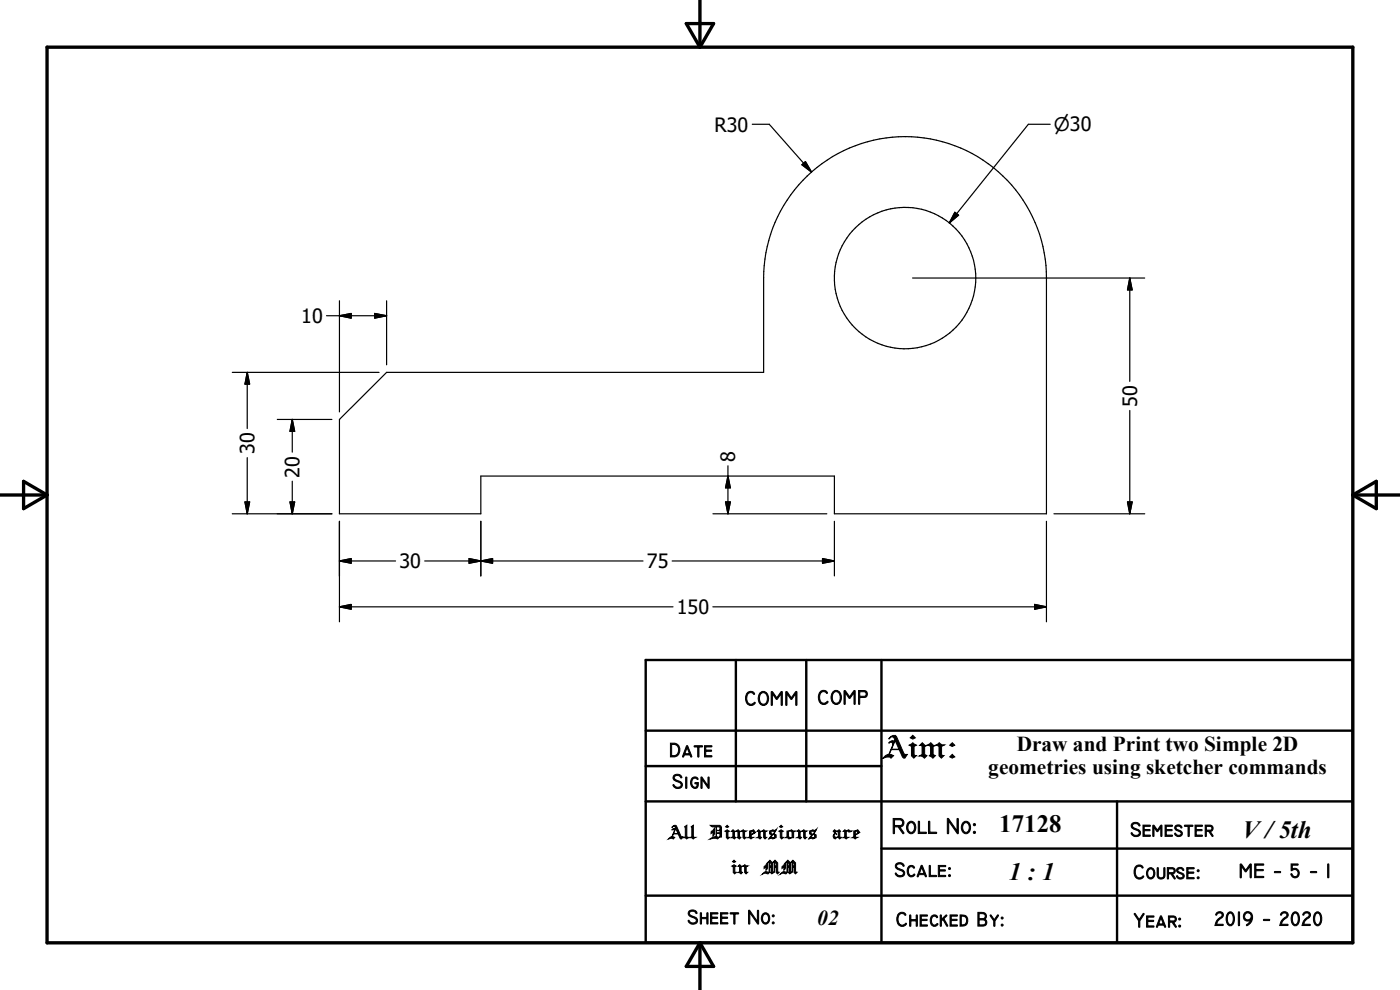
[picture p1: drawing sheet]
<svg xmlns="http://www.w3.org/2000/svg" width="297mm" height="210mm" viewBox="0 0 297 210" stroke-linecap="round" stroke-linejoin="round" font-family="sans-serif">
<path d="M10 10h277v190h-277zM145.6 5h5.8l-2.9 5zM148.5 0v10M0 105h10M5 102.1l5 2.9-5 2.9zM287 105h10M287 105l5-2.9v5.8zM148.5 200v10M148.5 200l2.9 5h-5.8z" fill="none" stroke="#000" stroke-width=".71"/>
<path d="M137 155h150M137 140h150v60h-150zM156.1 140v30M171 140v30M187 140v60M137 162.5h50M137 170h150M237 170v30M137 190h150M187 180h100" fill="none" stroke="#000" stroke-width=".51"/>
<g fill="none" stroke="#000" stroke-width=".25">
<path d="M159.6 26.4h3.6l9 10.1M170.1 35l.8-.7 1.3 2.2zM222.8 26.4h-4.6l-16.8 20.9M193.6 59h49.3M202.6 45l.8 .6-2 1.7zM239.7 59v21.9M239.7 59l.5 2.5h-1zM49.3 79h31.1M52.5 79v11.9M52.5 79l.5 2.5h-1zM69.3 67h12.7M72 63.8v23.6"/>
<path d="M72 67l2.5-.5v1zM79.5 66.5l2.5 .5-2.5 .5zM82 63.8v13.6M52.5 97.1v11.9M58.8 89h11.6M62 89v6.9M62 89l.5 2.5h-1zM72 89l10-10h80v-20a30 30 0 0 1 30-30 30 30 0 0 1 30 30v50h-45v-8h-75v8h-30zM154.4 98.8v10.2M239.7 87.1v21.9M49.3 109h21.1M52 106.5h1l-.5 2.5z"/>
<path d="M61.5 106.5h1l-.5 2.5zM62 102.1v6.9M72 110.6v21.3M72 119l2.5-.5v1zM72 119h11.9M90.1 119h46.3M99.5 118.5l2.5 .5-2.5 .5zM102 110.6v11.6M102 119l2.5-.5v1zM142.6 119h34.4M151.3 109h24.1M153.9 106.5h1l-.5 2.5z"/>
<path d="M154.4 101l.5 2.5h-1zM174.5 118.5l2.5 .5-2.5 .5zM177 110.6v11.6M222 110.6v21.3M223.6 109h19.3M239.2 106.5h1l-.5 2.5zM72 128.7l2.5-.5v1zM72 128.7h70.8M151.2 128.7h70.8M219.5 128.2l2.5 .5-2.5 .5z"/>
<circle cx="192" cy="59" r="15"/>
</g>
<g fill="#000" stroke="#000" stroke-width=".25">
<path d="M170.1 35l.8-.7 1.3 2.2zM202.6 45l.8 .6-2 1.7zM72 67l2.5-.5v1zM79.5 66.5l2.5 .5-2.5 .5zM239.7 59l.5 2.5h-1zM52.5 79l.5 2.5h-1zM62 89l.5 2.5h-1zM52 106.5h1l-.5 2.5zM61.5 106.5h1l-.5 2.5zM72 119l2.5-.5v1zM99.5 118.5l2.5 .5-2.5 .5zM102 119l2.5-.5v1z"/>
<path d="M153.9 106.5h1l-.5 2.5zM154.4 101l.5 2.5h-1zM174.5 118.5l2.5 .5-2.5 .5zM239.2 106.5h1l-.5 2.5zM72 128.7l2.5-.5v1zM219.5 128.2l2.5 .5-2.5 .5z"/>
</g>
<text font-size="6.4" x="187" y="160.8">Aim:</text>
<g font-size="5.3">
<text x="212" y="176.5">17128</text>
<text x="263.6" y="177.7">V / 5th</text>
<text x="214" y="186.7">1 : 1</text>
</g>
<text font-size="4.7" x="189.2" y="176.8">Roll No:</text>
<g font-size="4.5">
<text x="215.7" y="159.4">Draw and Print two Simple 2D</text>
<text x="209.6" y="164.1">geometries using sketcher commands</text>
<text x="173.4" y="196.3">02</text>
</g>
<g font-size="4.3">
<text x="157.9" y="149.6">COMM</text>
<text x="173.4" y="149.4">COMP</text>
<text x="142" y="160.6">Date</text>
<text x="142.6" y="167.2">Sign</text>
<text x="239.8" y="177.4">Semester</text>
<text x="189.7" y="186">Scale:</text>
<text x="240.4" y="186.4">Course:</text>
<text x="262.8" y="186.2">ME - 5 - I</text>
<text x="145.8" y="196">Sheet No:</text>
<text x="190" y="196.5">Checked By:</text>
<text x="240.5" y="196.7">Year:</text>
<text x="257.6" y="196.3">2019 - 2020</text>
</g>
<g font-size="4.2">
<text x="151.6" y="27.9">R30</text>
<text x="63.9" y="68.5">10</text>
<text x="241.2" y="86.3" transform="rotate(-90 241.2 86.3)">50</text>
<text x="54" y="96.3" transform="rotate(-90 54 96.3)">30</text>
<text x="63.5" y="101.3" transform="rotate(-90 63.5 101.3)">20</text>
<text x="156" y="98" transform="rotate(-90 156 98)">8</text>
<text x="84.8" y="120.5">30</text>
<text x="137.2" y="120.5">75</text>
<text x="143.6" y="130.3">150</text>
</g>
<text font-size="4" x="223.6" y="27.9">n30</text>
<g font-size="3.8">
<text x="141.6" y="178">All Dimensions</text>
<text x="176.1" y="178">are</text>
<text x="154.8" y="185.4">in</text>
<text x="161.5" y="185.4">MM</text>
</g>
</svg>
